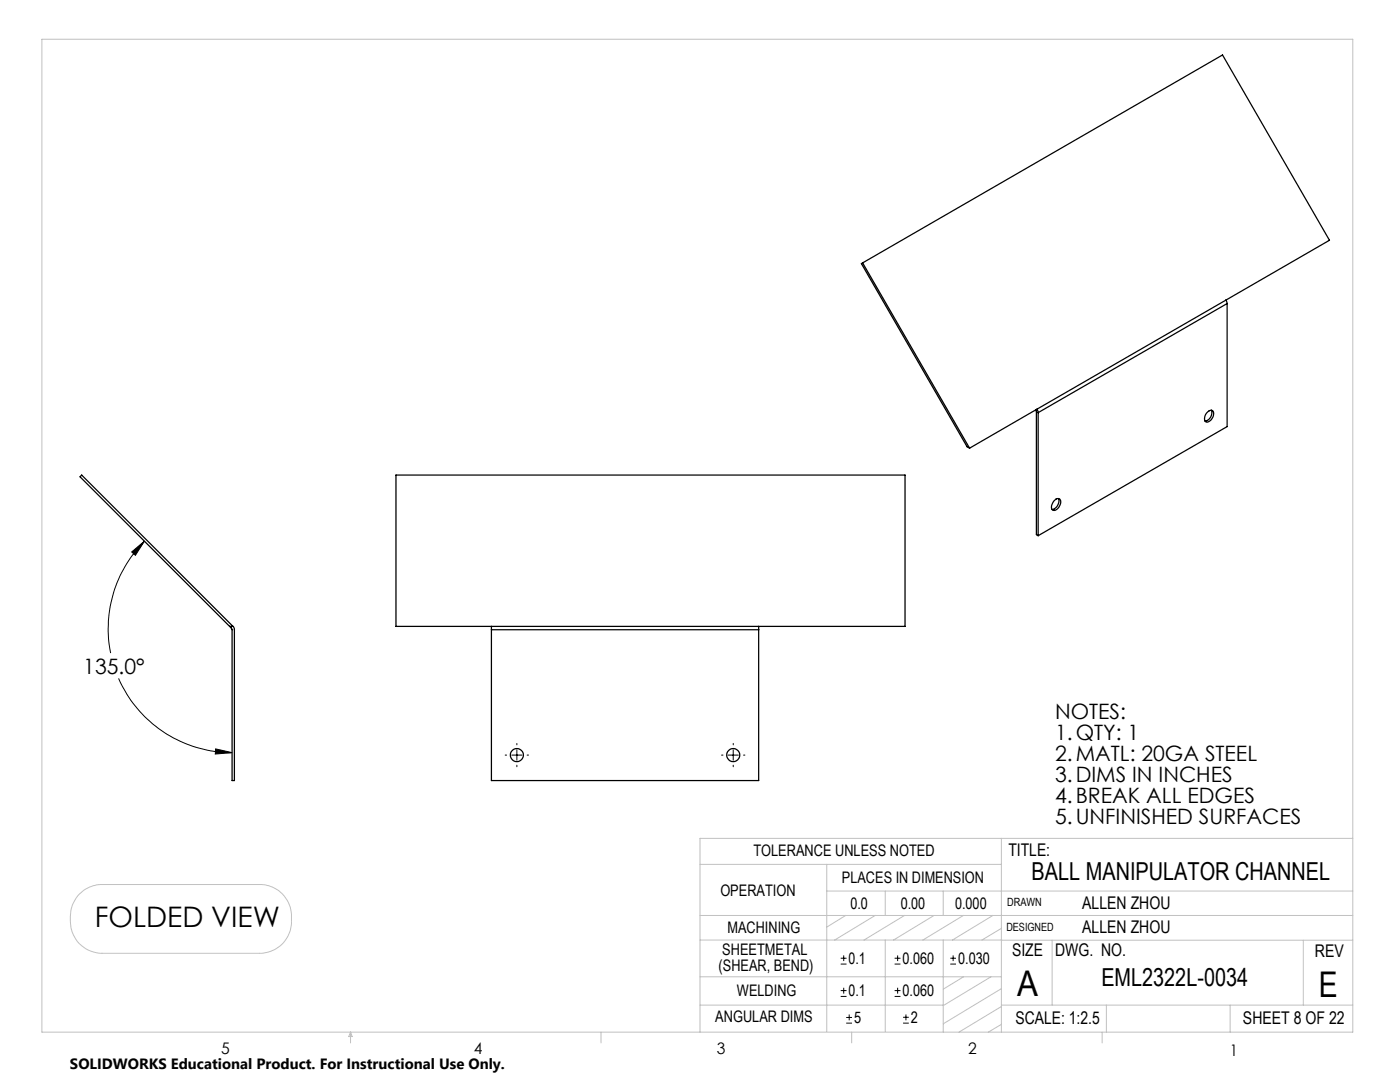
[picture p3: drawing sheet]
<svg xmlns="http://www.w3.org/2000/svg" width="279mm" height="216mm" viewBox="0 0 279 216" stroke-linecap="round" stroke-linejoin="round" font-family="sans-serif">
<g fill="none" stroke="#000" stroke-width=".2">
<path d="M26.3 110.1l2.5-2.1-1.8 2.8zM28.8 108a24.7 24.7 0 0 0-6.7 22.3M23.7 135.4a24.6 24.6 0 0 0 22.6 14.8M43 149.4l3.3 .8-3.3 .3zM100.8 150.7h.3M102.1 150.7h2.1M103.2 148.3v.3M103.2 149.6v2.1M103.2 152.7v.3M105.2 150.7h.3M144 150.7h.3M145.3 150.7h2.1"/>
<path d="M146.3 148.3v.3M146.3 149.6v2.1M146.3 152.7v.3M148.4 150.7h.3M167.8 198.8h1.1M167.8 197.7h1.1M167.8 192.4h1.1M167.8 191.2h1.1M168.4 190.6v1.2M168.4 197.1v1.2M178.5 198.8h1.2M178.5 197.7h1.2"/>
<path d="M178.5 192.4h1.2M178.5 191.2h1.2M179.1 190.6v1.2M179.1 197.1v1.2M189.7 192.4h1.1M189.7 191.2h1.1M190.2 190.6v1.2M168.9 204.2h1.1M168.9 203h1.1M169.5 202.4v1.2M180.2 204.2h1.2M180.2 203h1.2"/>
<path d="M180.8 202.4v1.2"/>
</g>
<g fill="none" stroke="#c0c0c0" stroke-width=".2">
<path d="M8.4 7.8h261.6v198.2h-261.6zM15.8 178.5a6.2 6.2 0 0 1 4.6-2h31.4a6.3 6.3 0 0 1 6.4 6.3 6.8 6.8 0 0 1-2 5.7 6.6 6.6 0 0 1-4.4 1.7h-31.4a6.4 6.4 0 0 1-6.4-6.3 6.8 6.8 0 0 1 1.8-5.4zM139.7 172.5h60.1M165 177.8h105M165 172.5v33.3M176.7 177.8v4.9M188.2 177.8v4.9M199.8 167.3v38.7M270 167.3h-130.3v38.7M139.7 182.7h130.3M139.7 187.6h60.2M139.7 194.9h60.1"/>
<path d="M168.8 182.7l-3.8 2.3M174.7 182.7l-8.1 4.9M176.7 187.6v18.2M180.5 182.7l-8.1 4.9M186.4 182.7l-8.1 4.9M188.2 187.6v18.4M192.3 182.7l-8.1 4.9M192.3 194.9l-4.1 2.5M197.8 194.9l-9.6 5.8M198.2 182.7l-8.1 4.9M199.8 187.6h70.2M199.8 197.3l-11.6 7"/>
<path d="M199.8 185.2l-3.8 2.4M210 187.6v13M260.1 187.6v13M70 206v2.1M70 206l.3 .8h-.7zM119.9 206v2.1M139.7 200.6h48.5M170 206v2.1M199.8 200.6h70.2M199.8 200.8l-8.4 5.2M199.8 204.4l-2.6 1.6M220 206v2.1"/>
<path d="M220.8 200.6v5.4M245.5 200.6v5.4"/>
</g>
<path d="M26.3 110.1l2.5-2.1-1.8 2.8zM43 149.4l3.3 .8-3.3 .3z" fill="#000"/>
<g fill="none" stroke="#000" stroke-width=".25">
<path d="M172.2 52.5l71.8-41.5 21.3 36.9-20.6 12M172.2 52.5l21.3 36.9M172.2 52.5l-.3 .1 21.1 36.5 .5 .3M244.7 59.9l.2 .7M244.7 59.9l-37.7 21.7M244.9 60.6l-37.7 21.7M244.9 60.6v24.5l-37.7 21.8M16.3 94.8l30.4 30.4 .1 .3v30.3h-.5v-30.3l-30.3-30.4zM79 94.8h101.6v30.2h-101.6zM206.7 81.8l.1 .3v24.6l.4 .2M206.7 81.8h.1M207 81.6l.2 .7"/>
<path d="M207 81.6l-13.5 7.8M207.2 82.3v24.6M211.2 99.5a1.7 1.7 0 0 1-1.2 2.2M240.8 82.4l.3-.2a.65 .65 0 0 1 .8-.3 .65 .65 0 0 1 .3 .9 1.45 1.45 0 0 1-1.6 1.4l-.2-.6 .1-.6zM241.8 81.8a1.69 1.69 0 0 1-1.3 2.2M210.3 100l.2-.2a.66 .66 0 0 1 .9-.3 .66 .66 0 0 1 .3 .9 1.5 1.5 0 0 1-1.6 1.4 1.25 1.25 0 0 1 .2-1.8zM45.8 125h.7M98.1 125v.7M98.1 125.7v30.1h53.3v-30.1M98.1 125.7h53.3M151.4 125v.7"/>
<circle cx="103.2" cy="150.7" r="1.3"/>
<circle cx="146.3" cy="150.7" r="1.3"/>
</g>
<g font-size="7.1">
<text x="203" y="198.7">A</text>
<text x="263.2" y="198.9">E</text>
</g>
<text font-size="5.6" x="18.9" y="184.9">FOLDED VIEW</text>
<g font-size="4.9">
<text x="205.9" y="175.7">BALL MANIPULATOR CHANNEL</text>
<text x="219.8" y="196.7">EML2322L-0034</text>
</g>
<g font-size="4.2">
<text x="16.6" y="134.4">135.0°</text>
<text x="210.6" y="143.5">NOTES:</text>
<text x="210.6" y="147.6">1.QTY: 1</text>
<text x="210.6" y="151.8">2.MATL: 20GA STEEL</text>
<text x="210.6" y="156">3.DIMS IN INCHES</text>
<text x="210.6" y="160.2">4.BREAK ALL EDGES</text>
<text x="210.6" y="164.3">5.UNFINISHED SURFACES</text>
</g>
<g font-size="3.5">
<text x="201.2" y="170.7">TITLE:</text>
<text x="216" y="181.4">ALLEN ZHOU</text>
<text x="202" y="190.8">SIZE</text>
<text x="210.6" y="190.8">DWG. NO.</text>
<text x="216" y="186.2">ALLEN ZHOU</text>
<text x="262.4" y="190.9">REV</text>
<text x="202.7" y="204.4">SCALE: 1:2.5</text>
<text x="248.1" y="204.4">SHEET 8 OF 22</text>
</g>
<g font-size="3.2">
<text x="150.4" y="170.8">TOLERANCE UNLESS NOTED</text>
<text x="143.8" y="178.9">OPERATION</text>
<text x="168" y="176.2">PLACES IN DIMENSION</text>
<text x="169.7" y="181.4">0.0</text>
<text x="179.8" y="181.4">0.00</text>
<text x="190.6" y="181.4">0.000</text>
<text x="144.1" y="190.5">SHEETMETAL</text>
<text x="145.2" y="186.2">MACHINING</text>
<text x="143.4" y="193.7">(SHEAR, BEND)</text>
<text x="169.4" y="192.3">0.1</text>
<text x="180.1" y="192.3">0.060</text>
<text x="191.2" y="192.3">0.030</text>
<text x="147.1" y="198.7">WELDING</text>
<text x="169.4" y="198.7">0.1</text>
<text x="180.1" y="198.7">0.060</text>
<text x="142.8" y="204">ANGULAR DIMS</text>
<text x="170.5" y="204.1">5</text>
<text x="181.8" y="204.1">2</text>
<text x="44.2" y="210.4">5</text>
<text x="94.6" y="210.3">4</text>
<text x="143.1" y="210.4">3</text>
<text x="193.2" y="210.3">2</text>
<text x="245.4" y="210.6">1</text>
</g>
<text font-size="3" x="14" y="213.3">SOLIDWORKS Educational Product. For Instructional Use Only.</text>
<g font-size="2.3">
<text x="200.8" y="185.7">DESIGNED</text>
<text x="201" y="180.9">DRAWN</text>
</g>
</svg>
